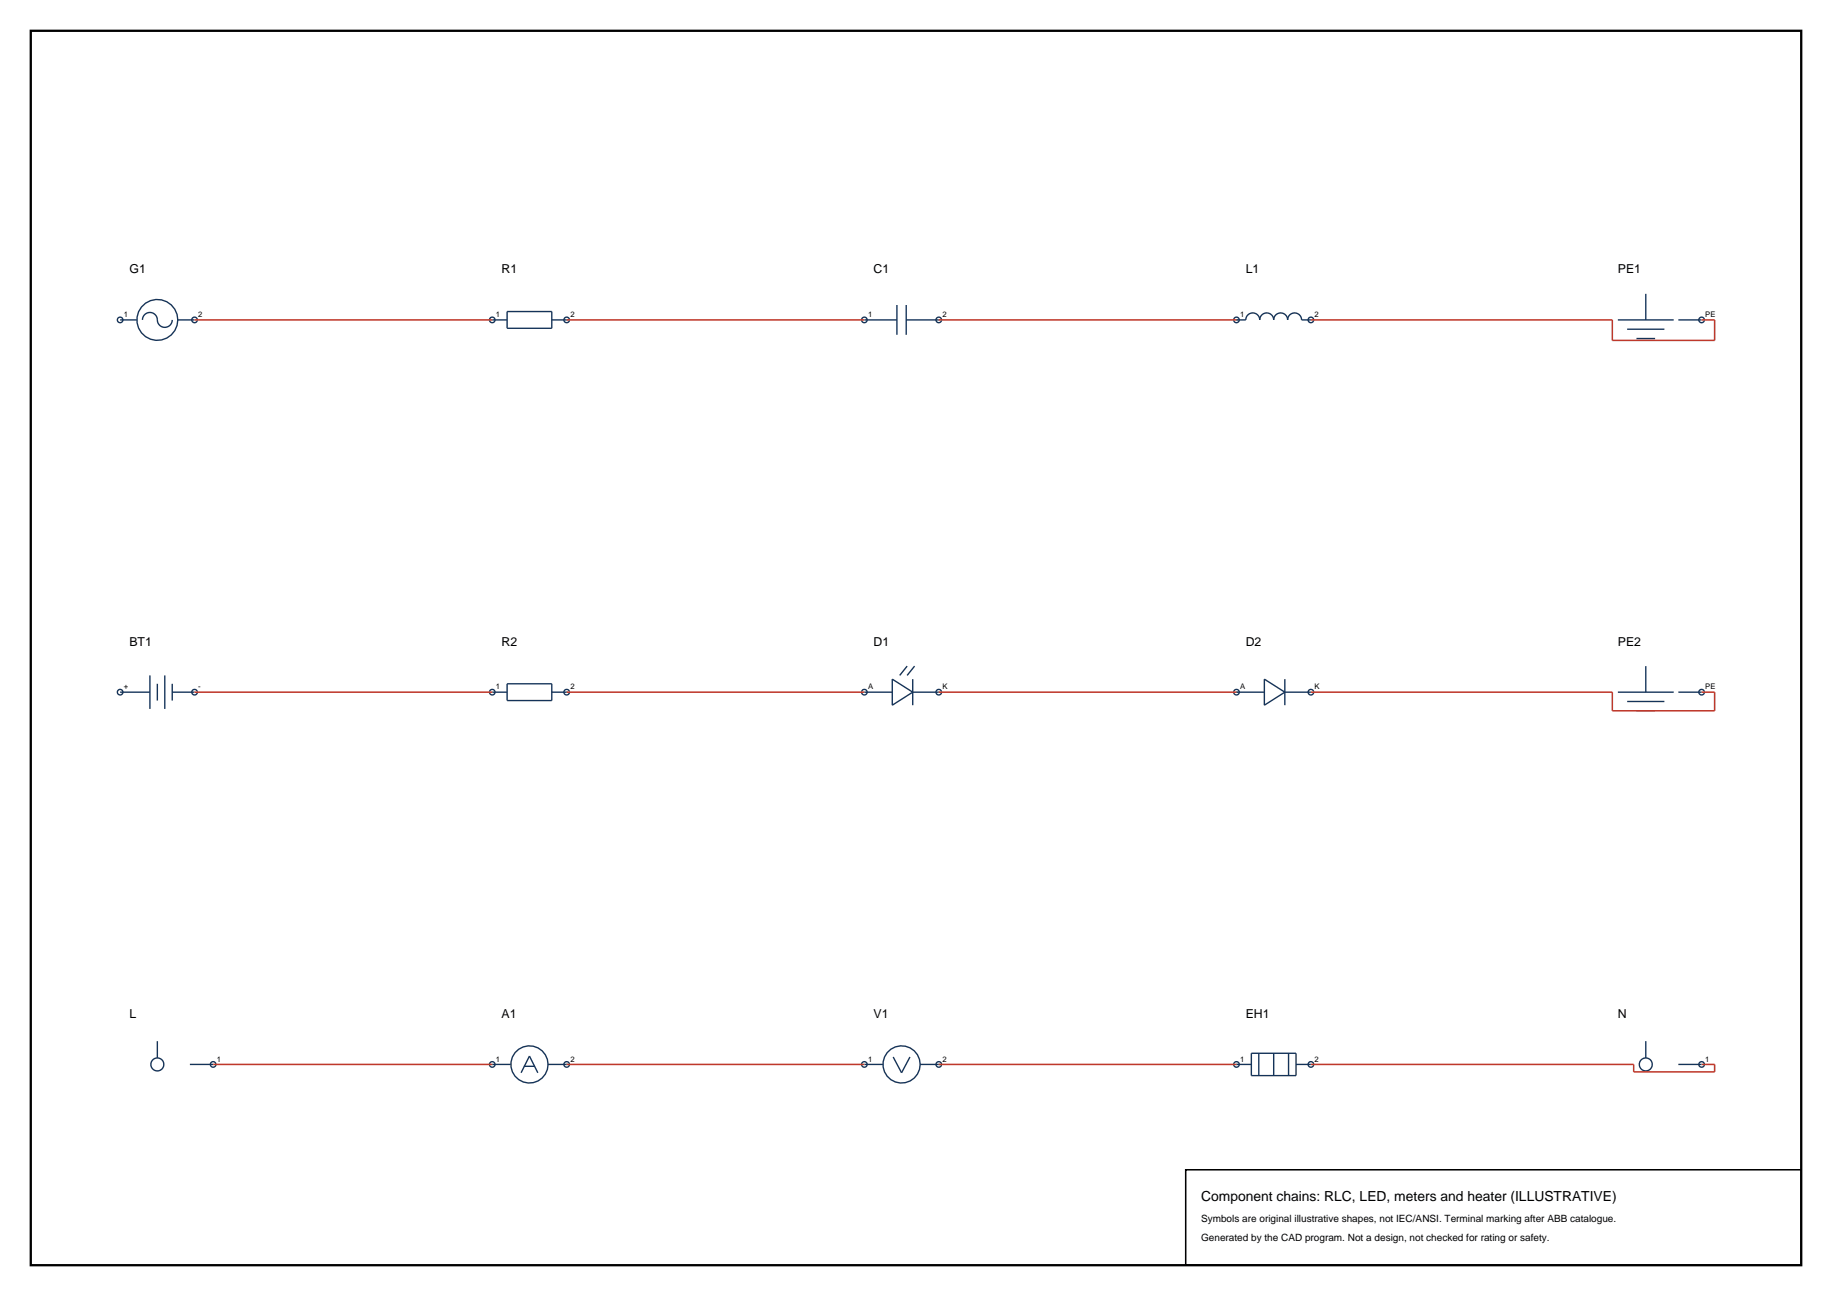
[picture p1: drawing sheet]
<svg xmlns="http://www.w3.org/2000/svg" width="420mm" height="297mm" viewBox="0 0 420 297" stroke-linecap="round" stroke-linejoin="round" font-family="sans-serif">
<path d="M7.1 7.1h405.8v282.8h-405.8z" fill="none" stroke="#000" stroke-width=".53"/>
<g fill="none" stroke="#143359" stroke-width=".32">
<path d="M27.5 73.3h3.9M32.7 73.3a1.76 1.76 0 0 1 2-1.7 1.76 1.76 0 0 1 1.4 2.2 1.71 1.71 0 0 0 1.9 1.2 1.71 1.71 0 0 0 1.5-1.7M40.8 73.3h3.8M112.9 73.3h3.4M116.3 71.4h10.2v3.8h-10.2zM126.5 73.3h3.4M198.2 73.3h7.4M205.6 69.9v6.8M207.8 73.3h7.4M207.8 69.9v6.8M283.5 73.3h2.1a1.6 1.6 0 0 1 1.6-1.6 1.6 1.6 0 0 1 1.6 1.6 1.6 1.6 0 0 1 1.6-1.6 1.6 1.6 0 0 1 1.6 1.6 1.6 1.6 0 0 1 1.6-1.6 1.6 1.6 0 0 1 1.6 1.6 1.6 1.6 0 0 1 1.6-1.6 1.6 1.6 0 0 1 1.6 1.6h2.1M370.9 73.3h12.8"/>
<path d="M373 75.4h8.6M375.2 77.6h4.2M377.3 67.3v6M384.8 73.3h5.3M27.5 158.6h6.9M34.4 154.8v7.7M36.1 156.7v3.8M37.8 154.8v7.7M39.5 158.6h5.1M39.5 156.7v3.8M112.9 158.6h3.4M116.3 156.7h10.2v3.8h-10.2z"/>
<path d="M126.5 158.6h3.4M198.2 158.6h6.4M204.6 155.6l4.7 3-4.7 3zM208 152.7l-1.7 2.1M209.3 158.6h5.9M209.3 155.6v6M209.7 152.7l-1.7 2.1M283.5 158.6h6.4M289.9 155.6l4.7 3-4.7 3zM294.6 158.6h5.9M294.6 155.6v6M370.9 158.6h12.8"/>
<path d="M377.3 152.7v5.9M384.8 158.6h5.3M373 160.8h8.6M375.2 162.9h4.2M36.1 238.6v3.8M377.3 238.6v3.8M43.5 243.9h5.4M112.9 243.9h4.2M119.5 245.9l1.9-3.9 1.9 3.9M120.1 244.4h2.6M125.6 243.9h4.3M198.2 243.9h4.2"/>
<path d="M204.8 242.2l1.9 3.7 1.9-3.7M211 243.9h4.2M283.5 243.9h3.4M286.9 241.4h10.2v5.1h-10.2zM288.6 241.4v5.1M292 241.4v5.1M295.4 241.4v5.1M297.1 243.9h3.4M384.8 243.9h5.3"/>
<circle cx="27.5" cy="73.3" r=".64"/>
<circle cx="36.1" cy="73.3" r="4.7"/>
<circle cx="44.6" cy="73.3" r=".64"/>
<circle cx="112.9" cy="73.3" r=".64"/>
<circle cx="129.9" cy="73.3" r=".64"/>
<circle cx="198.2" cy="73.3" r=".64"/>
<circle cx="215.2" cy="73.3" r=".64"/>
<circle cx="283.5" cy="73.3" r=".64"/>
<circle cx="300.5" cy="73.3" r=".64"/>
<circle cx="390.1" cy="73.3" r=".64"/>
<circle cx="27.5" cy="158.6" r=".64"/>
<circle cx="44.6" cy="158.6" r=".64"/>
<circle cx="112.9" cy="158.6" r=".64"/>
<circle cx="129.9" cy="158.6" r=".64"/>
<circle cx="198.2" cy="158.6" r=".64"/>
<circle cx="215.2" cy="158.6" r=".64"/>
<circle cx="283.5" cy="158.6" r=".64"/>
<circle cx="300.5" cy="158.6" r=".64"/>
<circle cx="390.1" cy="158.6" r=".64"/>
<circle cx="36.1" cy="243.9" r="1.49"/>
<circle cx="48.9" cy="243.9" r=".64"/>
<circle cx="112.9" cy="243.9" r=".64"/>
<circle cx="121.4" cy="243.9" r="4.3"/>
<circle cx="129.9" cy="243.9" r=".64"/>
<circle cx="198.2" cy="243.9" r=".64"/>
<circle cx="206.7" cy="243.9" r="4.3"/>
<circle cx="215.2" cy="243.9" r=".64"/>
<circle cx="283.5" cy="243.9" r=".64"/>
<circle cx="300.5" cy="243.9" r=".64"/>
<circle cx="377.3" cy="243.9" r="1.49"/>
<circle cx="390.1" cy="243.9" r=".64"/>
</g>
<path d="M44.6 73.3h68.3M129.9 73.3h68.3M215.2 73.3h68.3M300.5 73.3h69.1v4.7h23.5v-4.7h-3M44.6 158.6h68.3M129.9 158.6h68.3M215.2 158.6h68.3M300.5 158.6h69.1v4.3h23.5v-4.3h-3M48.9 243.9h64M129.9 243.9h68.3M215.2 243.9h68.3M300.5 243.9h74v1.7h18.6v-1.7h-3" fill="none" stroke="#bf382b" stroke-width=".35"/>
<path d="M271.8 268.1h141.1v21.8h-141.1z" fill="none" stroke="#000" stroke-width=".35"/>
<text font-size="3.2" x="275.4" y="275.1">Component chains: RLC, LED, meters and heater (ILLUSTRATIVE)</text>
<g font-size="2.8">
<text x="29.7" y="62.6">G1</text>
<text x="115" y="62.6">R1</text>
<text x="200.3" y="62.6">C1</text>
<text x="285.6" y="62.6">L1</text>
<text x="370.9" y="62.6">PE1</text>
<text x="29.7" y="148">BT1</text>
<text x="115" y="148">R2</text>
<text x="200.3" y="148">D1</text>
<text x="285.6" y="148">D2</text>
<text x="370.9" y="148">PE2</text>
<text x="29.7" y="233.3">L</text>
<text x="115" y="233.3">A1</text>
<text x="200.3" y="233.3">V1</text>
<text x="285.6" y="233.3">EH1</text>
<text x="370.9" y="233.3">N</text>
</g>
<g font-size="2.3">
<text x="275.4" y="280.1">Symbols are original illustrative shapes, not IEC/ANSI. Terminal marking after ABB catalogue.</text>
<text x="275.4" y="284.3">Generated by the CAD program. Not a design, not checked for rating or safety.</text>
</g>
<g font-size="1.8">
<text x="28.4" y="72.7">1</text>
<text x="45.5" y="72.7">2</text>
<text x="113.7" y="72.7">1</text>
<text x="130.8" y="72.7">2</text>
<text x="199" y="72.7">1</text>
<text x="216.1" y="72.7">2</text>
<text x="284.3" y="72.7">1</text>
<text x="301.4" y="72.7">2</text>
<text x="391" y="72.7">PE</text>
<text x="28.4" y="158">+</text>
<text x="45.5" y="158">-</text>
<text x="113.7" y="158">1</text>
<text x="130.8" y="158">2</text>
<text x="199" y="158">A</text>
<text x="216.1" y="158">K</text>
<text x="284.3" y="158">A</text>
<text x="301.4" y="158">K</text>
<text x="391" y="158">PE</text>
<text x="49.7" y="243.3">1</text>
<text x="113.7" y="243.3">1</text>
<text x="130.8" y="243.3">2</text>
<text x="199" y="243.3">1</text>
<text x="216.1" y="243.3">2</text>
<text x="284.3" y="243.3">1</text>
<text x="301.4" y="243.3">2</text>
<text x="391" y="243.3">1</text>
</g>
</svg>
